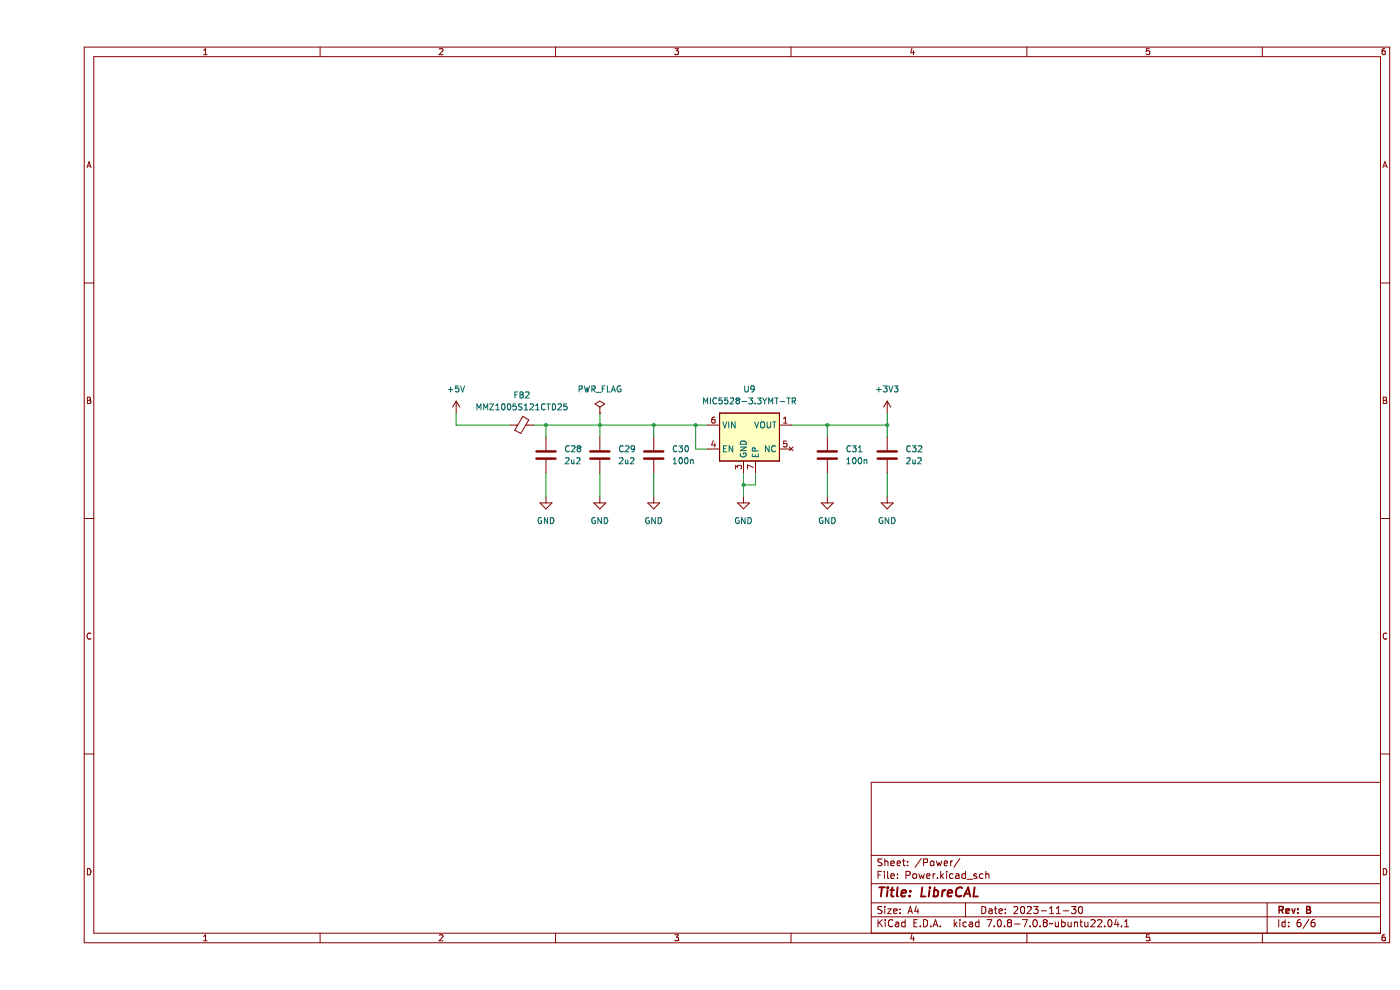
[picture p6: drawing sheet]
(kicad_sch (version 20230121) (generator eeschema)

 (paper "A4")

 (title_block
  (title "LibreCAL")
  (date "2023-11-30")
  (rev "B"))

 (lib_symbols
  (symbol "Device:C" (pin_numbers hide) (pin_names (offset 0.254)) (in_bom yes) (on_board yes)
   (property "Reference" "C" (at 0.635 2.54 0) (effects (font (size 1.27 1.27)) (justify left)))
   (property "Value" "C" (at 0.635 -2.54 0) (effects (font (size 1.27 1.27)) (justify left)))
   (property "Footprint" "" (at 0.9652 -3.81 0) (effects (font (size 1.27 1.27)) hide))
   (property "Datasheet" "~" (at 0 0 0) (effects (font (size 1.27 1.27)) hide))
   (symbol "C_0_1"
    (polyline (pts (xy -2.032 -0.762) (xy 2.032 -0.762)) (stroke (width 0.508) (type default)) (fill (type none)))
    (polyline (pts (xy -2.032 0.762) (xy 2.032 0.762)) (stroke (width 0.508) (type default)) (fill (type none))))
   (symbol "C_1_1"
    (pin passive line (at 0 3.81 270) (length 2.794) (name "~" (effects (font (size 1.27 1.27)))) (number "1" (effects (font (size 1.27 1.27)))))
    (pin passive line (at 0 -3.81 90) (length 2.794) (name "~" (effects (font (size 1.27 1.27)))) (number "2" (effects (font (size 1.27 1.27)))))))
  (symbol "Device:FerriteBead_Small" (pin_numbers hide) (pin_names (offset 0)) (in_bom yes) (on_board yes)
   (property "Reference" "FB" (at 1.905 1.27 0) (effects (font (size 1.27 1.27)) (justify left)))
   (property "Value" "FerriteBead_Small" (at 1.905 -1.27 0) (effects (font (size 1.27 1.27)) (justify left)))
   (property "Footprint" "" (at -1.778 0 90) (effects (font (size 1.27 1.27)) hide))
   (property "Datasheet" "~" (at 0 0 0) (effects (font (size 1.27 1.27)) hide))
   (symbol "FerriteBead_Small_0_1"
    (polyline (pts (xy 0 -1.27) (xy 0 -0.7874)) (stroke (width 0) (type default)) (fill (type none)))
    (polyline (pts (xy 0 0.889) (xy 0 1.2954)) (stroke (width 0) (type default)) (fill (type none)))
    (polyline (pts (xy -1.8288 0.2794) (xy -1.1176 1.4986) (xy 1.8288 -0.2032) (xy 1.1176 -1.4224) (xy -1.8288 0.2794)) (stroke (width 0) (type default)) (fill (type none))))
   (symbol "FerriteBead_Small_1_1"
    (pin passive line (at 0 2.54 270) (length 1.27) (name "~" (effects (font (size 1.27 1.27)))) (number "1" (effects (font (size 1.27 1.27)))))
    (pin passive line (at 0 -2.54 90) (length 1.27) (name "~" (effects (font (size 1.27 1.27)))) (number "2" (effects (font (size 1.27 1.27)))))))
  (symbol "LibreCAL:MIC5528" (in_bom yes) (on_board yes)
   (property "Reference" "U" (at 2.54 -6.35 0) (effects (font (size 1.27 1.27))))
   (property "Value" "MIC5528" (at -2.54 6.35 0) (effects (font (size 1.27 1.27))))
   (property "Footprint" "LibreCAL:DFN-6-1EP_1.2x1.2mm_P0.4mm_EP0.3x0.94mm" (at -2.54 -2.54 0) (effects (font (size 1.27 1.27)) hide))
   (property "Datasheet" "https://eu.mouser.com/datasheet/2/268/MIC5528_High_Performance_500mA_LDO_in_Thin_and_Ext-1891284.pdf" (at -2.54 -2.54 0) (effects (font (size 1.27 1.27)) hide))
   (symbol "MIC5528_0_1"
    (rectangle (start -7.62 5.08) (end 5.08 -5.08) (stroke (width 0) (type default)) (fill (type background))))
   (symbol "MIC5528_1_1"
    (pin power_out line (at 7.62 2.54 180) (length 2.54) (name "VOUT" (effects (font (size 1.27 1.27)))) (number "1" (effects (font (size 1.27 1.27)))))
    (pin power_out line (at 7.62 2.54 180) (length 2.54) hide (name "VOUT" (effects (font (size 1.27 1.27)))) (number "2" (effects (font (size 1.27 1.27)))))
    (pin power_in line (at -2.54 -7.62 90) (length 2.54) (name "GND" (effects (font (size 1.27 1.27)))) (number "3" (effects (font (size 1.27 1.27)))))
    (pin input line (at -10.16 -2.54 0) (length 2.54) (name "EN" (effects (font (size 1.27 1.27)))) (number "4" (effects (font (size 1.27 1.27)))))
    (pin no_connect line (at 7.62 -2.54 180) (length 2.54) (name "NC" (effects (font (size 1.27 1.27)))) (number "5" (effects (font (size 1.27 1.27)))))
    (pin power_in line (at -10.16 2.54 0) (length 2.54) (name "VIN" (effects (font (size 1.27 1.27)))) (number "6" (effects (font (size 1.27 1.27)))))
    (pin power_in line (at 0 -7.62 90) (length 2.54) (name "EP" (effects (font (size 1.27 1.27)))) (number "7" (effects (font (size 1.27 1.27)))))))
  (symbol "power:+3V3" (power) (pin_names (offset 0)) (in_bom yes) (on_board yes)
   (property "Reference" "#PWR" (at 0 -3.81 0) (effects (font (size 1.27 1.27)) hide))
   (property "Value" "+3V3" (at 0 3.556 0) (effects (font (size 1.27 1.27))))
   (property "Footprint" "" (at 0 0 0) (effects (font (size 1.27 1.27)) hide))
   (property "Datasheet" "" (at 0 0 0) (effects (font (size 1.27 1.27)) hide))
   (symbol "+3V3_0_1"
    (polyline (pts (xy -0.762 1.27) (xy 0 2.54)) (stroke (width 0) (type default)) (fill (type none)))
    (polyline (pts (xy 0 0) (xy 0 2.54)) (stroke (width 0) (type default)) (fill (type none)))
    (polyline (pts (xy 0 2.54) (xy 0.762 1.27)) (stroke (width 0) (type default)) (fill (type none))))
   (symbol "+3V3_1_1"
    (pin power_in line (at 0 0 90) (length 0) hide (name "+3V3" (effects (font (size 1.27 1.27)))) (number "1" (effects (font (size 1.27 1.27)))))))
  (symbol "power:+5V" (power) (pin_names (offset 0)) (in_bom yes) (on_board yes)
   (property "Reference" "#PWR" (at 0 -3.81 0) (effects (font (size 1.27 1.27)) hide))
   (property "Value" "+5V" (at 0 3.556 0) (effects (font (size 1.27 1.27))))
   (property "Footprint" "" (at 0 0 0) (effects (font (size 1.27 1.27)) hide))
   (property "Datasheet" "" (at 0 0 0) (effects (font (size 1.27 1.27)) hide))
   (symbol "+5V_0_1"
    (polyline (pts (xy -0.762 1.27) (xy 0 2.54)) (stroke (width 0) (type default)) (fill (type none)))
    (polyline (pts (xy 0 0) (xy 0 2.54)) (stroke (width 0) (type default)) (fill (type none)))
    (polyline (pts (xy 0 2.54) (xy 0.762 1.27)) (stroke (width 0) (type default)) (fill (type none))))
   (symbol "+5V_1_1"
    (pin power_in line (at 0 0 90) (length 0) hide (name "+5V" (effects (font (size 1.27 1.27)))) (number "1" (effects (font (size 1.27 1.27)))))))
  (symbol "power:GND" (power) (pin_names (offset 0)) (in_bom yes) (on_board yes)
   (property "Reference" "#PWR" (at 0 -6.35 0) (effects (font (size 1.27 1.27)) hide))
   (property "Value" "GND" (at 0 -3.81 0) (effects (font (size 1.27 1.27))))
   (property "Footprint" "" (at 0 0 0) (effects (font (size 1.27 1.27)) hide))
   (property "Datasheet" "" (at 0 0 0) (effects (font (size 1.27 1.27)) hide))
   (symbol "GND_0_1"
    (polyline (pts (xy 0 0) (xy 0 -1.27) (xy 1.27 -1.27) (xy 0 -2.54) (xy -1.27 -1.27) (xy 0 -1.27)) (stroke (width 0) (type default)) (fill (type none))))
   (symbol "GND_1_1"
    (pin power_in line (at 0 0 270) (length 0) hide (name "GND" (effects (font (size 1.27 1.27)))) (number "1" (effects (font (size 1.27 1.27)))))))
  (symbol "power:PWR_FLAG" (power) (pin_numbers hide) (pin_names (offset 0) hide) (in_bom yes) (on_board yes)
   (property "Reference" "#FLG" (at 0 1.905 0) (effects (font (size 1.27 1.27)) hide))
   (property "Value" "PWR_FLAG" (at 0 3.81 0) (effects (font (size 1.27 1.27))))
   (property "Footprint" "" (at 0 0 0) (effects (font (size 1.27 1.27)) hide))
   (property "Datasheet" "~" (at 0 0 0) (effects (font (size 1.27 1.27)) hide))
   (symbol "PWR_FLAG_0_0"
    (pin power_out line (at 0 0 90) (length 0) (name "pwr" (effects (font (size 1.27 1.27)))) (number "1" (effects (font (size 1.27 1.27))))))
   (symbol "PWR_FLAG_0_1"
    (polyline (pts (xy 0 0) (xy 0 1.27) (xy -1.016 1.905) (xy 0 2.54) (xy 1.016 1.905) (xy 0 1.27)) (stroke (width 0) (type default)) (fill (type none))))))

 (junction (at 119.38 90.17) (diameter 0) (color 0 0 0 0))
 (junction (at 149.86 102.87) (diameter 0) (color 0 0 0 0))
 (junction (at 139.7 90.17) (diameter 0) (color 0 0 0 0))
 (junction (at 167.64 90.17) (diameter 0) (color 0 0 0 0))
 (junction (at 180.34 90.17) (diameter 0) (color 0 0 0 0))
 (junction (at 107.95 90.17) (diameter 0) (color 0 0 0 0))
 (junction (at 130.81 90.17) (diameter 0) (color 0 0 0 0))

 (wire (pts (xy 180.34 90.17) (xy 180.34 87.63)) (stroke (width 0) (type default)))
 (wire (pts (xy 130.81 90.17) (xy 139.7 90.17)) (stroke (width 0) (type default)))
 (wire (pts (xy 180.34 100.33) (xy 180.34 105.41)) (stroke (width 0) (type default)))
 (wire (pts (xy 119.38 90.17) (xy 119.38 92.71)) (stroke (width 0) (type default)))
 (wire (pts (xy 152.4 100.33) (xy 152.4 102.87)) (stroke (width 0) (type default)))
 (wire (pts (xy 88.9 90.17) (xy 88.9 87.63)) (stroke (width 0) (type default)))
 (wire (pts (xy 100.33 90.17) (xy 88.9 90.17)) (stroke (width 0) (type default)))
 (wire (pts (xy 167.64 90.17) (xy 180.34 90.17)) (stroke (width 0) (type default)))
 (wire (pts (xy 142.24 95.25) (xy 139.7 95.25)) (stroke (width 0) (type default)))
 (wire (pts (xy 130.81 100.33) (xy 130.81 105.41)) (stroke (width 0) (type default)))
 (wire (pts (xy 180.34 90.17) (xy 180.34 92.71)) (stroke (width 0) (type default)))
 (wire (pts (xy 149.86 100.33) (xy 149.86 102.87)) (stroke (width 0) (type default)))
 (wire (pts (xy 119.38 90.17) (xy 130.81 90.17)) (stroke (width 0) (type default)))
 (wire (pts (xy 152.4 102.87) (xy 149.86 102.87)) (stroke (width 0) (type default)))
 (wire (pts (xy 119.38 87.63) (xy 119.38 90.17)) (stroke (width 0) (type default)))
 (wire (pts (xy 105.41 90.17) (xy 107.95 90.17)) (stroke (width 0) (type default)))
 (wire (pts (xy 149.86 102.87) (xy 149.86 105.41)) (stroke (width 0) (type default)))
 (wire (pts (xy 139.7 95.25) (xy 139.7 90.17)) (stroke (width 0) (type default)))
 (wire (pts (xy 139.7 90.17) (xy 142.24 90.17)) (stroke (width 0) (type default)))
 (wire (pts (xy 167.64 90.17) (xy 167.64 92.71)) (stroke (width 0) (type default)))
 (wire (pts (xy 119.38 100.33) (xy 119.38 105.41)) (stroke (width 0) (type default)))
 (wire (pts (xy 130.81 90.17) (xy 130.81 92.71)) (stroke (width 0) (type default)))
 (wire (pts (xy 107.95 90.17) (xy 119.38 90.17)) (stroke (width 0) (type default)))
 (wire (pts (xy 160.02 90.17) (xy 167.64 90.17)) (stroke (width 0) (type default)))
 (wire (pts (xy 107.95 90.17) (xy 107.95 92.71)) (stroke (width 0) (type default)))
 (wire (pts (xy 107.95 100.33) (xy 107.95 105.41)) (stroke (width 0) (type default)))
 (wire (pts (xy 167.64 100.33) (xy 167.64 105.41)) (stroke (width 0) (type default)))

 (symbol (lib_id "Device:C") (at 167.64 96.52 0) (unit 1) (in_bom yes) (on_board yes) (dnp no) (fields_autoplaced)
  (property "Reference" "C31" (at 171.45 95.2499 0) (effects (font (size 1.27 1.27)) (justify left)))
  (property "Value" "100n" (at 171.45 97.7899 0) (effects (font (size 1.27 1.27)) (justify left)))
  (property "Footprint" "Capacitor_SMD:C_0402_1005Metric" (at 168.6052 100.33 0) (effects (font (size 1.27 1.27)) hide))
  (property "Datasheet" "~" (at 167.64 96.52 0) (effects (font (size 1.27 1.27)) hide))
  (property "LCSC_Part" "C307331" (at 167.64 96.52 0) (effects (font (size 1.27 1.27)) hide)) (pin "1") (pin "2"))

 (symbol (lib_id "power:GND") (at 180.34 105.41 0) (unit 1) (in_bom yes) (on_board yes) (dnp no) (fields_autoplaced)
  (property "Reference" "#PWR0102" (at 180.34 111.76 0) (effects (font (size 1.27 1.27)) hide))
  (property "Value" "GND" (at 180.34 110.49 0) (effects (font (size 1.27 1.27))))
  (property "Footprint" "" (at 180.34 105.41 0) (effects (font (size 1.27 1.27)) hide))
  (property "Datasheet" "" (at 180.34 105.41 0) (effects (font (size 1.27 1.27)) hide)) (pin "1"))

 (symbol (lib_id "power:PWR_FLAG") (at 119.38 87.63 0) (unit 1) (in_bom yes) (on_board yes) (dnp no) (fields_autoplaced)
  (property "Reference" "#FLG0103" (at 119.38 85.725 0) (effects (font (size 1.27 1.27)) hide))
  (property "Value" "PWR_FLAG" (at 119.38 82.55 0) (effects (font (size 1.27 1.27))))
  (property "Footprint" "" (at 119.38 87.63 0) (effects (font (size 1.27 1.27)) hide))
  (property "Datasheet" "~" (at 119.38 87.63 0) (effects (font (size 1.27 1.27)) hide)) (pin "1"))

 (symbol (lib_id "power:+3V3") (at 180.34 87.63 0) (unit 1) (in_bom yes) (on_board yes) (dnp no) (fields_autoplaced)
  (property "Reference" "#PWR0101" (at 180.34 91.44 0) (effects (font (size 1.27 1.27)) hide))
  (property "Value" "+3V3" (at 180.34 82.55 0) (effects (font (size 1.27 1.27))))
  (property "Footprint" "" (at 180.34 87.63 0) (effects (font (size 1.27 1.27)) hide))
  (property "Datasheet" "" (at 180.34 87.63 0) (effects (font (size 1.27 1.27)) hide)) (pin "1"))

 (symbol (lib_id "power:GND") (at 167.64 105.41 0) (unit 1) (in_bom yes) (on_board yes) (dnp no) (fields_autoplaced)
  (property "Reference" "#PWR0100" (at 167.64 111.76 0) (effects (font (size 1.27 1.27)) hide))
  (property "Value" "GND" (at 167.64 110.49 0) (effects (font (size 1.27 1.27))))
  (property "Footprint" "" (at 167.64 105.41 0) (effects (font (size 1.27 1.27)) hide))
  (property "Datasheet" "" (at 167.64 105.41 0) (effects (font (size 1.27 1.27)) hide)) (pin "1"))

 (symbol (lib_id "power:GND") (at 130.81 105.41 0) (unit 1) (in_bom yes) (on_board yes) (dnp no) (fields_autoplaced)
  (property "Reference" "#PWR098" (at 130.81 111.76 0) (effects (font (size 1.27 1.27)) hide))
  (property "Value" "GND" (at 130.81 110.49 0) (effects (font (size 1.27 1.27))))
  (property "Footprint" "" (at 130.81 105.41 0) (effects (font (size 1.27 1.27)) hide))
  (property "Datasheet" "" (at 130.81 105.41 0) (effects (font (size 1.27 1.27)) hide)) (pin "1"))

 (symbol (lib_id "Device:C") (at 107.95 96.52 0) (unit 1) (in_bom yes) (on_board yes) (dnp no) (fields_autoplaced)
  (property "Reference" "C28" (at 111.76 95.2499 0) (effects (font (size 1.27 1.27)) (justify left)))
  (property "Value" "2u2" (at 111.76 97.7899 0) (effects (font (size 1.27 1.27)) (justify left)))
  (property "Footprint" "Capacitor_SMD:C_0402_1005Metric" (at 108.9152 100.33 0) (effects (font (size 1.27 1.27)) hide))
  (property "Datasheet" "~" (at 107.95 96.52 0) (effects (font (size 1.27 1.27)) hide))
  (property "LCSC_Part" "C307418" (at 107.95 96.52 0) (effects (font (size 1.27 1.27)) hide)) (pin "1") (pin "2"))

 (symbol (lib_id "power:GND") (at 119.38 105.41 0) (unit 1) (in_bom yes) (on_board yes) (dnp no) (fields_autoplaced)
  (property "Reference" "#PWR097" (at 119.38 111.76 0) (effects (font (size 1.27 1.27)) hide))
  (property "Value" "GND" (at 119.38 110.49 0) (effects (font (size 1.27 1.27))))
  (property "Footprint" "" (at 119.38 105.41 0) (effects (font (size 1.27 1.27)) hide))
  (property "Datasheet" "" (at 119.38 105.41 0) (effects (font (size 1.27 1.27)) hide)) (pin "1"))

 (symbol (lib_id "power:GND") (at 107.95 105.41 0) (unit 1) (in_bom yes) (on_board yes) (dnp no) (fields_autoplaced)
  (property "Reference" "#PWR096" (at 107.95 111.76 0) (effects (font (size 1.27 1.27)) hide))
  (property "Value" "GND" (at 107.95 110.49 0) (effects (font (size 1.27 1.27))))
  (property "Footprint" "" (at 107.95 105.41 0) (effects (font (size 1.27 1.27)) hide))
  (property "Datasheet" "" (at 107.95 105.41 0) (effects (font (size 1.27 1.27)) hide)) (pin "1"))

 (symbol (lib_id "LibreCAL:MIC5528") (at 152.4 92.71 0) (unit 1) (in_bom yes) (on_board yes) (dnp no) (fields_autoplaced)
  (property "Reference" "U9" (at 151.13 82.55 0) (effects (font (size 1.27 1.27))))
  (property "Value" "MIC5528-3.3YMT-TR" (at 151.13 85.09 0) (effects (font (size 1.27 1.27))))
  (property "Footprint" "LibreCAL:DFN-6-1EP_1.2x1.2mm_P0.4mm_EP0.3x0.94mm" (at 149.86 95.25 0) (effects (font (size 1.27 1.27)) hide))
  (property "Datasheet" "https://eu.mouser.com/datasheet/2/268/MIC5528_High_Performance_500mA_LDO_in_Thin_and_Ext-1891284.pdf" (at 149.86 95.25 0) (effects (font (size 1.27 1.27)) hide))
  (property "LCSC_Part" "C622490" (at 152.4 92.71 0) (effects (font (size 1.27 1.27)) hide)) (pin "1") (pin "2") (pin "3") (pin "4") (pin "5") (pin "6") (pin "7"))

 (symbol (lib_id "Device:C") (at 119.38 96.52 0) (unit 1) (in_bom yes) (on_board yes) (dnp no) (fields_autoplaced)
  (property "Reference" "C29" (at 123.19 95.2499 0) (effects (font (size 1.27 1.27)) (justify left)))
  (property "Value" "2u2" (at 123.19 97.7899 0) (effects (font (size 1.27 1.27)) (justify left)))
  (property "Footprint" "Capacitor_SMD:C_0402_1005Metric" (at 120.3452 100.33 0) (effects (font (size 1.27 1.27)) hide))
  (property "Datasheet" "~" (at 119.38 96.52 0) (effects (font (size 1.27 1.27)) hide))
  (property "LCSC_Part" "C307418" (at 119.38 96.52 0) (effects (font (size 1.27 1.27)) hide)) (pin "1") (pin "2"))

 (symbol (lib_id "Device:C") (at 180.34 96.52 0) (unit 1) (in_bom yes) (on_board yes) (dnp no) (fields_autoplaced)
  (property "Reference" "C32" (at 184.15 95.2499 0) (effects (font (size 1.27 1.27)) (justify left)))
  (property "Value" "2u2" (at 184.15 97.7899 0) (effects (font (size 1.27 1.27)) (justify left)))
  (property "Footprint" "Capacitor_SMD:C_0402_1005Metric" (at 181.3052 100.33 0) (effects (font (size 1.27 1.27)) hide))
  (property "Datasheet" "~" (at 180.34 96.52 0) (effects (font (size 1.27 1.27)) hide))
  (property "LCSC_Part" "C307418" (at 180.34 96.52 0) (effects (font (size 1.27 1.27)) hide)) (pin "1") (pin "2"))

 (symbol (lib_id "power:+5V") (at 88.9 87.63 0) (unit 1) (in_bom yes) (on_board yes) (dnp no) (fields_autoplaced)
  (property "Reference" "#PWR095" (at 88.9 91.44 0) (effects (font (size 1.27 1.27)) hide))
  (property "Value" "+5V" (at 88.9 82.55 0) (effects (font (size 1.27 1.27))))
  (property "Footprint" "" (at 88.9 87.63 0) (effects (font (size 1.27 1.27)) hide))
  (property "Datasheet" "" (at 88.9 87.63 0) (effects (font (size 1.27 1.27)) hide)) (pin "1"))

 (symbol (lib_id "power:GND") (at 149.86 105.41 0) (unit 1) (in_bom yes) (on_board yes) (dnp no) (fields_autoplaced)
  (property "Reference" "#PWR099" (at 149.86 111.76 0) (effects (font (size 1.27 1.27)) hide))
  (property "Value" "GND" (at 149.86 110.49 0) (effects (font (size 1.27 1.27))))
  (property "Footprint" "" (at 149.86 105.41 0) (effects (font (size 1.27 1.27)) hide))
  (property "Datasheet" "" (at 149.86 105.41 0) (effects (font (size 1.27 1.27)) hide)) (pin "1"))

 (symbol (lib_id "Device:C") (at 130.81 96.52 0) (unit 1) (in_bom yes) (on_board yes) (dnp no) (fields_autoplaced)
  (property "Reference" "C30" (at 134.62 95.2499 0) (effects (font (size 1.27 1.27)) (justify left)))
  (property "Value" "100n" (at 134.62 97.7899 0) (effects (font (size 1.27 1.27)) (justify left)))
  (property "Footprint" "Capacitor_SMD:C_0402_1005Metric" (at 131.7752 100.33 0) (effects (font (size 1.27 1.27)) hide))
  (property "Datasheet" "~" (at 130.81 96.52 0) (effects (font (size 1.27 1.27)) hide))
  (property "LCSC_Part" "C307331" (at 130.81 96.52 0) (effects (font (size 1.27 1.27)) hide)) (pin "1") (pin "2"))

 (symbol (lib_id "Device:FerriteBead_Small") (at 102.87 90.17 90) (unit 1) (in_bom yes) (on_board yes) (dnp no) (fields_autoplaced)
  (property "Reference" "FB2" (at 102.8319 83.82 90) (effects (font (size 1.27 1.27))))
  (property "Value" "MMZ1005S121CTD25" (at 102.8319 86.36 90) (effects (font (size 1.27 1.27))))
  (property "Footprint" "Inductor_SMD:L_0402_1005Metric" (at 102.87 91.948 90) (effects (font (size 1.27 1.27)) hide))
  (property "Datasheet" "~" (at 102.87 90.17 0) (effects (font (size 1.27 1.27)) hide))
  (property "LCSC_Part" "C404693" (at 102.87 90.17 0) (effects (font (size 1.27 1.27)) hide)) (pin "1") (pin "2")))
